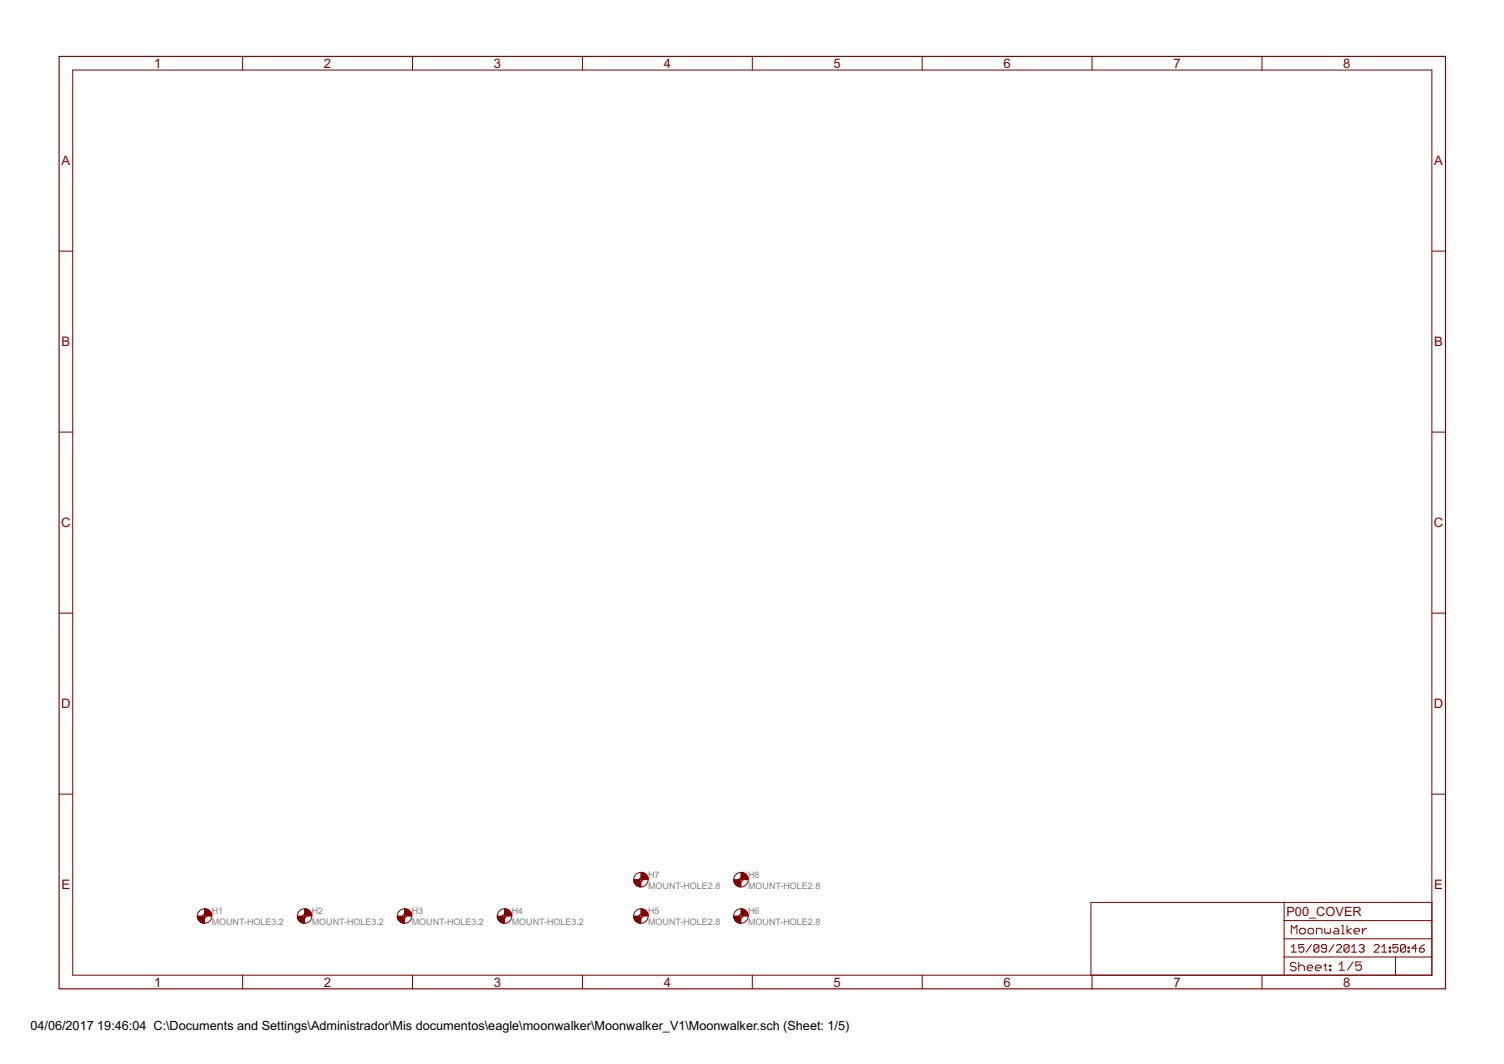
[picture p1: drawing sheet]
<svg xmlns="http://www.w3.org/2000/svg" width="420mm" height="297mm" viewBox="0 0 420 297" stroke-linecap="round" stroke-linejoin="round" font-family="sans-serif">
<g fill="none" stroke="#800000" stroke-width=".28">
<path d="M20.3 19.6h379.7v252.6h-379.7zM67.8 15.7v3.9M115.2 15.7v3.9M162.7 15.7v3.9M210.2 15.7v3.9M257.6 15.7v3.9M305.1 15.7v3.9M352.6 15.7v3.9M16.5 70.1h3.8M400 70.1h3.8M16.5 120.6h3.8M400 120.6h3.8"/>
<path d="M16.5 171.2h3.8M400 171.2h3.8M16.5 221.7h3.8M400 221.7h3.8M56.6 255.7h1.1M57.1 255.2v1M84.6 255.7h1M85.1 255.2v1M112.5 255.7h1M113 255.2v1M140.4 255.7h1.1M140.9 255.2v1"/>
<path d="M178.5 255.7h1.1M178.5 245.6h1.1M179 245.1v1M179 255.2v1M206.5 255.7h1M206.5 245.6h1M207 245.1v1M207 255.2v1M358.7 251.9v20.3M358.7 257h41.3M363.1 259.5l.4-.3h.8l.3 .3v.8l-.3 .4h-.8l-.4-.4zM365.4 259.5l.4-.3h.8l.4 .3v.8l-.4 .4h-.8l-.4-.4z"/>
<path d="M370.1 259.2v1.1l.4 .4 .4-.4 .4 .4 .3-.4v-1.1M372.8 259.2h.8l.4 .3v1.2h-1.2l-.4-.4 .4-.4h1.2M374.8 258.4h.4v2.3M376.3 258.4v2.3M377.5 259.2l-1.2 .7 1.2 .8M378.3 259.9h1.5v-.4l-.3-.3h-.8l-.4 .3v.8l.4 .4h.8M380.6 259.2v1.5M381.8 259.2h-.4l-.8 .7M400 251.9h-95.2v20.3M67.8 272.2v3.9M115.2 272.2v3.9M162.7 272.2v3.9"/>
<path d="M210.2 272.2v3.9M257.6 272.2v3.9M305.1 272.2v3.9M352.6 272.2v3.9M358.7 267.2h41.3M358.7 262.1h41.3M360.7 264.4l.7-.7v2.1M360.7 265.8h1.4M360.7 260.7v-2.3l.8 .8 .8-.8v2.3M362.1 269l-.4-.3h-.8l-.4 .3v.5l.4 .3h.8l.4 .4v.4l-.4 .4h-.8l-.4-.4M362.8 268.7v2.3M362.8 269.8l.4-.3h.8l.4 .3v1.2"/>
<path d="M364.2 263.7h-1.4v1.1l.7-.4h.4l.3 .4v.7l-.3 .3h-.7l-.4-.3M365.2 270.2h1.5v-.4l-.4-.3h-.8l-.3 .3v.8l.3 .4h.8M366.4 263.7l-1.5 2.1M367.5 270.2h1.6v-.4l-.4-.3h-.8l-.4 .3v.8l.4 .4h.8M367.7 260.7v-1.5h1.2l.4 .3v1.2M368.4 264.1v1.4l-.3 .3h-.7l-.3-.3M368.4 264.1l-.3-.4h-.7l-.3 .4v1.4M368.4 264.1l-1.3 1.4M369.8 269.5h.8M370.2 269v1.6l.4 .4M370.5 264.8h-1l-.4-.4v-.3l.4-.4h.7l.3 .4v1.4l-.3 .3h-.7l-.4-.3M371.4 269.5h.4v.3h-.4z"/>
<path d="M371.4 270.6h.4v.4h-.4zM372.7 263.7l-1.5 2.1M373.4 264.1l.3-.4h.7l.4 .4v.3l-1.4 1.4h1.4M374.1 269.3l.8-.8v2.4M374.1 270.9h1.5M374.8 260.7h.8M376.9 264.1v1.4l-.4 .3h-.7l-.3-.3M376.9 264.1l-.4-.4h-.7l-.3 .4v1.4M376.9 264.1l-1.4 1.4M377.6 264.4l.7-.7v2.1M377.6 265.8h1.4M378 268.5l-1.6 2.4"/>
<path d="M379.7 264.1l.3-.4h.7l.4 .4v.3l-.4 .4M380.3 268.5h-1.5v1.2l.7-.4h.4l.4 .4v.8l-.4 .4h-.8l-.3-.4M380.4 264.8h.3M380.7 264.8l.4 .3v.4l-.4 .3h-.7l-.3-.3M383.9 264.1l.3-.4h.7l.4 .4v.3l-1.4 1.4h1.4M386 265.8h1.4M386 264.4l.7-.7v2.1M388.1 265.5h.4v.3h-.4zM388.1 264.4h.4v.4h-.4zM389.8 267.2v5M390.5 263.7h-1.4v1.1l.7-.4h.4l.3 .4v.7l-.3 .3h-.7l-.4-.3M392.7 264.1v1.4l-.4 .3h-.7l-.4-.3"/>
<path d="M392.7 264.1l-.4-.4h-.7l-.4 .4v1.4M392.7 264.1l-1.5 1.4M393.3 265.5h.4v.3h-.4zM393.3 264.4h.4v.4h-.4zM395.8 264.8h-1.4l1.1-1.1v2.1M396.5 264.8h1.1l.3 .3v.4l-.3 .3h-.7l-.4-.3zM397.9 263.7l-1.4 1.1"/>
<circle cx="57.1" cy="255.7" r="2.03"/>
<circle cx="57.1" cy="255.7" r=".51"/>
<circle cx="85.1" cy="255.7" r="2.03"/>
<circle cx="85.1" cy="255.7" r=".51"/>
<circle cx="113" cy="255.7" r="2.03"/>
<circle cx="113" cy="255.7" r=".51"/>
<circle cx="140.9" cy="255.7" r="2.03"/>
<circle cx="140.9" cy="255.7" r=".51"/>
<circle cx="179" cy="255.7" r="2.03"/>
<circle cx="179" cy="245.6" r="2.03"/>
<circle cx="179" cy="245.6" r=".51"/>
<circle cx="179" cy="255.7" r=".51"/>
<circle cx="207" cy="245.6" r="2.03"/>
<circle cx="207" cy="255.7" r="2.03"/>
<circle cx="207" cy="255.7" r=".51"/>
<circle cx="207" cy="245.6" r=".51"/>
</g>
<path d="M16.5 15.7h387.3v260.4h-387.3z" fill="none" stroke="#800000" stroke-width=".32"/>
<g fill="#800000" stroke="#800000" stroke-width=".28">
<path d="M57.1 253.7a2.04 2.04 0 0 1 2.1 2h-1.5l-.6-.5z" fill-rule="evenodd"/>
<path d="M55.1 255.7h1.5l.3 .5h.2v1.6a2 2 0 0 1-2-2.1z" fill-rule="evenodd"/>
<path d="M85.1 253.7a2.04 2.04 0 0 1 2 2h-1.5l-.5-.5z" fill-rule="evenodd"/>
<path d="M83.1 255.7h1.5l.2 .5h.3v1.6a1.97 1.97 0 0 1-2-2.1z" fill-rule="evenodd"/>
<path d="M113 253.7a2 2 0 0 1 2 2h-1.5l-.1-.3-.4-.2z" fill-rule="evenodd"/>
<path d="M111 255.7h1.5l.2 .5h.3v1.6a2 2 0 0 1-2-2.1z" fill-rule="evenodd"/>
<path d="M140.9 253.7a2.04 2.04 0 0 1 2.1 2h-1.5l-.1-.3-.5-.2z" fill-rule="evenodd"/>
<path d="M138.9 255.7h1.5l.3 .5h.2v1.6a2 2 0 0 1-2-2.1z" fill-rule="evenodd"/>
<path d="M179 253.7a2.04 2.04 0 0 1 2.1 2h-1.5l-.1-.3-.5-.2z" fill-rule="evenodd"/>
<path d="M177 255.7h1.5l.3 .5h.2v1.6a2 2 0 0 1-2-2.1z" fill-rule="evenodd"/>
<path d="M207 253.7a2.04 2.04 0 0 1 2 2h-1.5l-.5-.5z" fill-rule="evenodd"/>
<path d="M205 255.7h1.5l.2 .5h.3v1.6a2 2 0 0 1-2-2.1z" fill-rule="evenodd"/>
<path d="M179 243.5a2.04 2.04 0 0 1 2.1 2.1h-1.5l-.1-.3-.5-.2z" fill-rule="evenodd"/>
<path d="M177 245.6h1.5l.3 .4 .2 .1v1.5a2 2 0 0 1-2-2z" fill-rule="evenodd"/>
<path d="M207 243.5a2.04 2.04 0 0 1 2 2.1h-1.5l-.5-.5z" fill-rule="evenodd"/>
<path d="M205 245.6h1.5l.2 .4 .3 .1v1.5a2 2 0 0 1-2-2z" fill-rule="evenodd"/>
</g>
<g font-size="4.1" fill="#800000">
<text x="43" y="18.9">1</text>
<text x="90.5" y="18.9">2</text>
<text x="138" y="18.9">3</text>
<text x="185.4" y="18.9">4</text>
<text x="232.9" y="18.9">5</text>
<text x="280.3" y="18.9">6</text>
<text x="327.8" y="18.9">7</text>
<text x="375.3" y="18.9">8</text>
<text x="17.2" y="46.1">A</text>
<text x="400.7" y="46.1">A</text>
<text x="17.2" y="96.7">B</text>
<text x="400.7" y="96.7">B</text>
<text x="17.1" y="147.2">C</text>
<text x="400.6" y="147.2">C</text>
<text x="17.1" y="197.7">D</text>
<text x="400.6" y="197.7">D</text>
<text x="17.2" y="248.3">E</text>
<text x="400.7" y="248.3">E</text>
<text x="43" y="275.4">1</text>
<text x="90.5" y="275.4">2</text>
<text x="138" y="275.4">3</text>
<text x="185.4" y="275.4">4</text>
<text x="232.9" y="275.4">5</text>
<text x="280.3" y="275.4">6</text>
<text x="327.8" y="275.4">7</text>
<text x="375.3" y="275.4">8</text>
</g>
<text font-size="4" fill="#800000" x="359.4" y="255.7">P00_COVER</text>
<g font-size="4">
<text x="8.5" y="287.5">04/06/2017</text>
<text x="27.2" y="287.5">19:46:04 C:\Documents and Settings\Administrador\Mis documentos\eagle\moonwalker\Moonwalker_V1\Moonwalker.sch (Sheet: 1/5)</text>
</g>
<g font-size="2.8" fill="#808080">
<text x="181.1" y="245">H7</text>
<text x="209" y="245">H8</text>
<text x="181.1" y="248">MOUNT-HOLE2.8</text>
<text x="209" y="248">MOUNT-HOLE2.8</text>
<text x="59.2" y="255.2">H1</text>
<text x="87.1" y="255.2">H2</text>
<text x="115.1" y="255.2">H3</text>
<text x="143" y="255.2">H4</text>
<text x="181.1" y="255.2">H5</text>
<text x="209" y="255.2">H6</text>
<text x="59.2" y="258.2">MOUNT-HOLE3.2</text>
<text x="87.1" y="258.2">MOUNT-HOLE3.2</text>
<text x="115.1" y="258.2">MOUNT-HOLE3.2</text>
<text x="143" y="258.2">MOUNT-HOLE3.2</text>
<text x="181.1" y="258.2">MOUNT-HOLE2.8</text>
<text x="209" y="258.2">MOUNT-HOLE2.8</text>
</g>
</svg>
